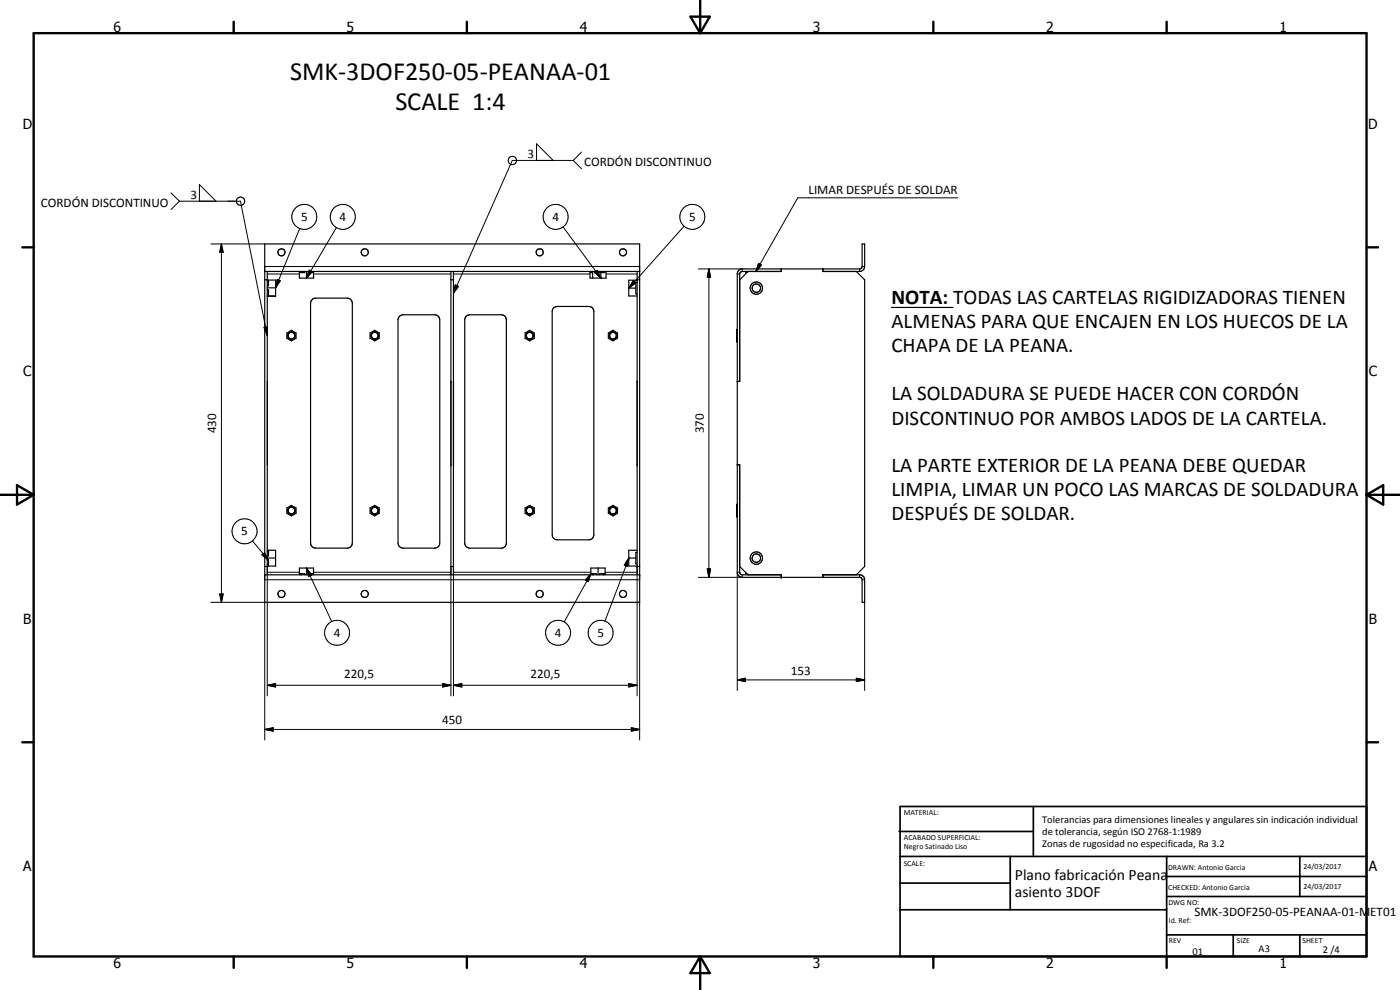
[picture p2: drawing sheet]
<svg xmlns="http://www.w3.org/2000/svg" width="420mm" height="297mm" viewBox="0 0 420 297" stroke-linecap="round" stroke-linejoin="round" font-family="sans-serif">
<g fill="none" stroke="#000" stroke-width=".35">
<path d="M79.4 73.2h112.6v107.5h-112.6zM79.4 81.4h112.6M79.4 83.9h.8M80.2 81.4v91.1M80.2 87h.4v1.9h-.4M80.2 85.7h.4v-1.7h2.1v4.9h-2.5M80.2 84.1h.4M80.2 84.6h.4M80.2 88.3h.4M80.2 86.4h2.5M80.6 88.8h2.1M86.1 99.9l1.3-.8 1.4 .8v1.6l-1.4 .8-1.3-.8z"/>
<path d="M89.9 81.4v2h4.2v-2M90.4 81.4v.4M91.4 81.4v.4h-1.5M92 81.4v2M92.5 81.4v.4h1.6M93.5 90.1l.4-.4 .8-.2h9.5l.9 .2 .6 1v72.2l-.2 .9-1 .6-9.8 .1-.8-.3-.7-1v-72.2zM93.5 81.4v.4M111.1 99.9l1.4-.8 1.3 .8v1.6l-1.3 .8-1.4-.8zM119.7 95.1l.4-.4 .9-.3h9.5l.8 .3 .4 .4 .3 .8v67l-.3 .9-.9 .6-9.8 .1-.9-.3-.6-1v-67.3zM135.3 81.4v91.1M135.3 83.9h.8M136.1 81.4v91.1"/>
<path d="M139.9 94.9l1.1-.5h9.4a1.52 1.52 0 0 1 1.6 1.5v67a1.52 1.52 0 0 1-1.6 1.6h-9.4l-.8-.3-.7-1v-67.5zM157.6 99.9l1.4-.8 1.3 .8v1.6l-1.3 .8-1.4-.8zM166.1 92.4l1.1-.5h9.5l1.1 .5 .4 .8v67.5l-.4 .8-1.1 .5-10-.2a1.34 1.34 0 0 1-1-1.4v-66.9zM177.7 81.4v.4h-.6v1.6h4.8v-2M177.9 81.4v2M178.5 81.4v.4h3v-.4M180.3 81.8v1.6M181 81.4v.4M182.6 99.9l1.4-.8 1.3 .8v1.6l-1.3 .8-1.4-.8zM188.7 86.4h2.1M191.2 81.4v91.1M191.2 83.9h.8"/>
<path d="M191.2 84.1h-2.5v4.7h2.5M191.2 84.7h-.4v3.5h.4M221.1 98.8v3.8M221.1 99.8h.1M221.1 98.8h.1M221.1 99.8h.2M221.1 98.8l.2 .1M223.9 81.4v.4M224.2 81.8h-.4v.4M224.4 81.4v.1M224.5 81.4l-2.5 2.5M234.5 80.7v.7h-11.8l-.6 .4-.1 32.7h-.7"/>
<path d="M247 80.7v.7h11a1.52 1.52 0 0 0 1.5-1.4v-6.8h-.8v6.9l-.5 .6h-35.5l-.8 .2-.6 1v90.1l.6 1 .8 .2h35.5l.5 .6v6.9h.8v-6.8l-.3-.8-.4-.4-.5-.2h-11.3v.7M257 81.4l2.5 2.5v86.1l-2.5 2.5M267.5 92.2h18.5M80.2 114.4v25.1M221.1 102.6h.1M221.1 101.6h.1M221.3 114.4h.7M221.3 101.6h-.2M221.3 102.5l-.2 .1M221.3 139.4h.7l.1 32.7 .6 .4h11.8v.7M86.1 152.4l1.3-.8 1.4 .8v1.6l-1.4 .8-1.3-.8zM111.1 152.4l1.4-.8 1.3 .8v1.6l-1.3 .8-1.4-.8z"/>
<path d="M157.6 152.4l1.4-.8 1.3 .8v1.6l-1.3 .8-1.4-.8zM182.6 152.4l1.4-.8 1.3 .8v1.6l-1.3 .8-1.4-.8zM221.1 151.3v3.8M221.1 155.1h.1M221.1 154.1h.1M221.1 152.3h.1M221.1 151.3h.1M221.1 152.3h.2M221.1 151.3l.2 .1M221.3 154.1h-.2M221.3 155l-.2 .1M79.4 172.5h112.6"/>
<path d="M79.4 170h.8M80.2 168.1h.4v1.7M80.2 165.1h2.5v4.7h-2.5M80.2 165.6h.4M80.2 169.3h.4M80.2 167.4h2.5M80.6 165.1v1.7h-.4M89.9 172.5v-2.1h4.2v2.1M89.9 172.1h1.5v.4M90.4 172.1v.4M92 170.4v2.1M93.5 172.1v.4"/>
<path d="M94.1 172.1h-1.6v.4M135.3 170h.8M177.3 172.1h1.6v.4M177.3 172.5v-2.1h4.3v2.1M177.9 172.1v.4M179.5 170.4v2.1M181 172.1v.4M181.6 172.1h-1.6v.4M188.7 167.4h2.1M191.2 170h.8M191.2 165.1h-2.5v4.7h2.5M191.2 165.7h-.4v3.5h.4"/>
<path d="M222 170l2.5 2.5M223.8 171.7v.4h.4"/>
<circle cx="84.5" cy="75.7" r="1.07"/>
<circle cx="109.5" cy="75.7" r="1.06"/>
<circle cx="161.9" cy="75.7" r="1.07"/>
<circle cx="187" cy="75.7" r="1.07"/>
<circle cx="227" cy="86.5" r="1.84"/>
<circle cx="227" cy="86.5" r="1.27"/>
<circle cx="87.5" cy="100.7" r="1"/>
<circle cx="87.5" cy="100.7" r="1.13"/>
<circle cx="112.5" cy="100.7" r="1.12"/>
<circle cx="112.5" cy="100.7" r="1"/>
<circle cx="159" cy="100.7" r="1"/>
<circle cx="159" cy="100.7" r="1.13"/>
<circle cx="184" cy="100.7" r="1.01"/>
<circle cx="184" cy="100.7" r="1.12"/>
<circle cx="87.5" cy="153.2" r="1.12"/>
<circle cx="87.5" cy="153.2" r="1.02"/>
<circle cx="112.5" cy="153.2" r=".99"/>
<circle cx="112.5" cy="153.2" r="1.13"/>
<circle cx="159" cy="153.2" r="1.12"/>
<circle cx="159" cy="153.2" r="1"/>
<circle cx="183.9" cy="153.2" r="1"/>
<circle cx="184" cy="153.2" r="1.11"/>
<circle cx="84.5" cy="178.2" r="1.06"/>
<circle cx="109.5" cy="178.2" r="1.06"/>
<circle cx="162" cy="178.2" r="1.06"/>
<circle cx="187" cy="178.2" r="1.06"/>
<circle cx="227" cy="167.5" r="1.85"/>
<circle cx="227" cy="167.5" r="1.26"/>
</g>
<g fill="#000">
<circle cx="234.5" cy="80.7" r=".18"/>
<circle cx="135.3" cy="114.4" r=".18"/>
<circle cx="136.1" cy="114.4" r=".18"/>
<circle cx="191.2" cy="114.4" r=".18"/>
<circle cx="135.3" cy="139.5" r=".18"/>
<circle cx="136.1" cy="139.5" r=".18"/>
<circle cx="191.2" cy="139.5" r=".18"/>
<circle cx="79.4" cy="172.5" r=".18"/>
<circle cx="192" cy="172.5" r=".18"/>
<circle cx="234.5" cy="173.2" r=".18"/>
</g>
<g fill="none" stroke="#000" stroke-width=".3">
<path d="M51.3 57.9l2.5 2.5M161 48.1v-5l5 5M172 48.1h-18.3l-17.6 39.9M172 48.1l2.5 2.5M174.5 45.6l-2.5 2.5M287.4 59.4h-48l-12.5 22M53.8 60.4h18.4l8 40.2M53.8 60.4l-2.5 2.5M59.8 60.4v-5l5 5M63.3 73.2h16.1M66.5 73.2l.5 2.5h-1.1zM66.5 73.2v107.5"/>
<path d="M79.4 80h112.6M89.9 68.5l-7.2 17.9M101 68.3l-9 15.1M169 68.1l11.3 15.3M205.3 67.9l-16.6 18.5M227.7 79l.8 .5-1.6 1.9zM258.7 80h.8M79.2 98.3l1-.2v2.5zM80.2 82.2h9.7M83.2 83.9l.9 .3-1.4 2.2zM92.8 81.1l.9 .5-1.7 1.8zM94.1 82.2h41.2"/>
<path d="M136.1 82.2h41M136.6 85.5l1 .4-1.5 2.1zM178.4 81.7l.8-.5 1.1 2.2zM181.9 82.2h9.3M190 84.2l.7 .7-2 1.5zM209.6 80.7h13.1v.7M212.8 80.7l.5 2.5h-1.1zM212.8 80.7v92.5M221.3 82.2h.7M258 80.7v.7M65.9 178.2h1.1l-.5 2.5zM75.8 162.3l4.8 5.8"/>
<path d="M78.6 166.5l.8-.6 1.2 2.2zM79.4 173.9h112.6M80.2 171.7h9.7M80.2 170v38.8M92 170.4l1.5 2.1-.9 .4zM92 170.4l7.6 16.1M94.1 171.7h41.2M135.3 170v38.8M136.1 171.7h41.2M136.1 170v38.8M177.3 172.1l-.7 2.4-.9-.4zM177.3 172.1l-8 14.5"/>
<path d="M181.6 171.7h9.6M188.7 167.4l-.4 2.6-.9-.4zM188.7 167.4l-7.1 19M191.2 170v38.8M212.2 170.7h1.1l-.5 2.5zM222 171.7h-.7v35.5M222.7 172.5v.7h-13.1M258 172.5v.7M258.7 173.9h.8M63.3 180.7h16.1v41.3M192 180.7v41.3M259.5 180.7v26.5"/>
<path d="M79.4 218.9l2.6-.5v1zM79.4 218.9h112.6M80.2 205.6l2.5-.5v1zM80.2 205.6h55.1M132.8 205.1l2.5 .5-2.5 .5zM136.1 205.6l2.5-.5v1zM136.1 205.6h55.1M188.7 205.1l2.5 .5-2.5 .5zM189.5 218.4l2.5 .5-2.5 .5zM221.3 204l2.4-.5v1zM221.3 204h38.2M257 203.5l2.5 .5-2.5 .5z"/>
<circle cx="153.8" cy="48.2" r="1.25"/>
<circle cx="72.2" cy="60.4" r="1.25"/>
<circle cx="91.3" cy="65.1" r="3.7"/>
<circle cx="102.9" cy="65.1" r="3.7"/>
<circle cx="166.8" cy="65.1" r="3.7"/>
<circle cx="207.8" cy="65.1" r="3.7"/>
<circle cx="73.4" cy="159.4" r="3.8"/>
<circle cx="101.1" cy="189.9" r="3.7"/>
<circle cx="167.5" cy="189.9" r="3.7"/>
<circle cx="180.3" cy="189.9" r="3.7"/>
</g>
<g fill="none" stroke="#000" stroke-width=".71">
<path d="M10.1 9.9h400v277.1h-400zM70.1 6.5v3.4M140.1 6.5v3.4M207.2 5h5.8l-2.9 4.9zM210.1 0v9.9M280.1 6.5v3.4M350.1 6.5v3.4M6.7 74.2h3.4M410.1 74.2h3.5M.1 148.5h10M5.1 145.6l5 2.9-5 2.9zM410.1 148.5h10"/>
<path d="M410.1 148.5l5-2.9v5.8zM6.7 222.7h3.4M410.1 222.7h3.5M70.1 287v3.4M140.1 287v3.4M210.1 287v10M210.1 287l2.9 5h-5.8zM280.1 287v3.4M350.1 287v3.4"/>
</g>
<g fill="none" stroke="#000" stroke-width=".51">
<path d="M269.8 249.5h40.3M270.1 242h140v45h-140zM270.1 257h140M303.2 257v16M310.1 242v15M350.1 257v30M390.1 257v12M270.1 265h33.1M270.1 273h80M350.1 269h60M350.1 263h60M350.1 280.5h60"/>
<path d="M370.1 280.5v6.5M390.1 280.5v6.5"/>
</g>
<g fill="#000">
<path d="M66.5 73.2l.5 2.5h-1.1zM227.7 79l.8 .5-1.6 1.9zM79.2 98.3l1-.2v2.5zM83.2 83.9l.9 .3-1.4 2.2zM92.8 81.1l.9 .5-1.7 1.8zM136.6 85.5l1 .4-1.5 2.1zM178.4 81.7l.8-.5 1.1 2.2zM190 84.2l.7 .7-2 1.5zM212.8 80.7l.5 2.5h-1.1zM65.9 178.2h1.1l-.5 2.5zM78.6 166.5l.8-.6 1.2 2.2zM92 170.4l1.5 2.1-.9 .4z"/>
<path d="M177.3 172.1l-.7 2.4-.9-.4zM188.7 167.4l-.4 2.6-.9-.4zM212.2 170.7h1.1l-.5 2.5zM79.4 218.9l2.6-.5v1zM80.2 205.6l2.5-.5v1zM132.8 205.1l2.5 .5-2.5 .5zM136.1 205.6l2.5-.5v1zM188.7 205.1l2.5 .5-2.5 .5zM189.5 218.4l2.5 .5-2.5 .5zM221.3 204l2.4-.5v1zM257 203.5l2.5 .5-2.5 .5z"/>
</g>
<g font-size="7.9">
<text x="87.1" y="24">SMK-3DOF250-05-PEANAA-01</text>
<text x="118.6" y="33">SCALE 1:4</text>
</g>
<g font-size="6.3">
<text x="267.5" y="91.4">NOTA: TODAS LAS CARTELAS RIGIDIZADORAS TIENEN</text>
<text x="267.5" y="98.6">ALMENAS PARA QUE ENCAJEN EN LOS HUECOS DE LA</text>
<text x="267.5" y="105.7">CHAPA DE LA PEANA.</text>
<text x="267.5" y="120.1">LA SOLDADURA SE PUEDE HACER CON CORDÓN</text>
<text x="267.5" y="127.4">DISCONTINUO POR AMBOS LADOS DE LA CARTELA.</text>
<text x="267.5" y="141.7">LA PARTE EXTERIOR DE LA PEANA DEBE QUEDAR</text>
<text x="267.5" y="148.9">LIMPIA, LIMAR UN POCO LAS MARCAS DE SOLDADURA</text>
<text x="267.5" y="156.1">DESPUÉS DE SOLDAR.</text>
</g>
<g font-size="4.7">
<text x="304.6" y="263.9">Plano fabricación Peana</text>
<text x="304.6" y="269.3">asiento 3DOF</text>
</g>
<g font-size="4.2">
<text x="34" y="9.6">6</text>
<text x="104" y="9.6">5</text>
<text x="174" y="9.6">4</text>
<text x="244" y="9.6">3</text>
<text x="314" y="9.6">2</text>
<text x="384" y="9.6">1</text>
<text x="6.8" y="38.7">D</text>
<text x="410.6" y="38.7">D</text>
<text x="7" y="112.9">C</text>
<text x="410.8" y="112.9">C</text>
<text x="7" y="187.1">B</text>
<text x="410.8" y="187.1">B</text>
<text x="7" y="261.4">A</text>
<text x="410.8" y="261.4">A</text>
<text x="34" y="290.4">6</text>
<text x="104" y="290.4">5</text>
<text x="174" y="290.4">4</text>
<text x="244" y="290.4">3</text>
<text x="314" y="290.4">2</text>
<text x="384" y="290.4">1</text>
</g>
<g font-size="3.9">
<text x="158.3" y="47.4">3</text>
<text x="175.3" y="49.8">CORDÓN DISCONTINUO</text>
<text x="57.1" y="59.6">3</text>
<text x="242.6" y="58.3">LIMAR DESPUÉS DE SOLDAR</text>
<text x="12.3" y="62">CORDÓN DISCONTINUO</text>
<text x="90.4" y="66.3">5</text>
<text x="101.9" y="66.3">4</text>
<text x="165.8" y="66.3">4</text>
<text x="206.8" y="66.3">5</text>
<text x="64.9" y="130" transform="rotate(-90 64.9 130)">430</text>
<text x="211.2" y="130" transform="rotate(-90 211.2 130)">370</text>
<text x="72.4" y="160.7">5</text>
<text x="100.2" y="191.1">4</text>
<text x="166.5" y="191.1">4</text>
<text x="179.3" y="191.1">5</text>
<text x="103.3" y="203.5">220,5</text>
<text x="159.2" y="203.5">220,5</text>
<text x="237.4" y="202.5">153</text>
<text x="132.7" y="217.3">450</text>
<text x="358.5" y="275">SMK-3DOF250-05-PEANAA-01-MET01</text>
</g>
<g font-size="3.1">
<text x="312.7" y="246.8">Tolerancias para dimensiones lineales y angulares sin indicación individual</text>
<text x="312.7" y="250.4">de tolerancia, según ISO 2768-1:1989</text>
<text x="312.7" y="254">Zonas de rugosidad no especificada, Ra 3.2</text>
<text x="357.9" y="286.4">01</text>
<text x="377.7" y="285.6">A3</text>
<text x="397" y="285.9">2 /4</text>
</g>
<g font-size="2.4">
<text x="271.2" y="244.4">MATERIAL:</text>
<text x="271.3" y="252">ACABADO SUPERFICIAL:</text>
<text x="271.3" y="254.6">Negro Satinado Liso</text>
<text x="271.2" y="259.7">SCALE:</text>
<text x="350.6" y="260.9">DRAWN: Antonio Garcia</text>
<text x="391.2" y="260.6">24/03/2017</text>
<text x="350.6" y="267">CHECKED: Antonio Garcia</text>
<text x="391.2" y="266.7">24/03/2017</text>
<text x="350.6" y="271.4">DWG NO:</text>
<text x="350.8" y="276.9">Id. Ref:</text>
<text x="350.8" y="282.8">REV</text>
<text x="371.2" y="282.9">SIZE</text>
<text x="390.9" y="282.9">SHEET</text>
</g>
</svg>
